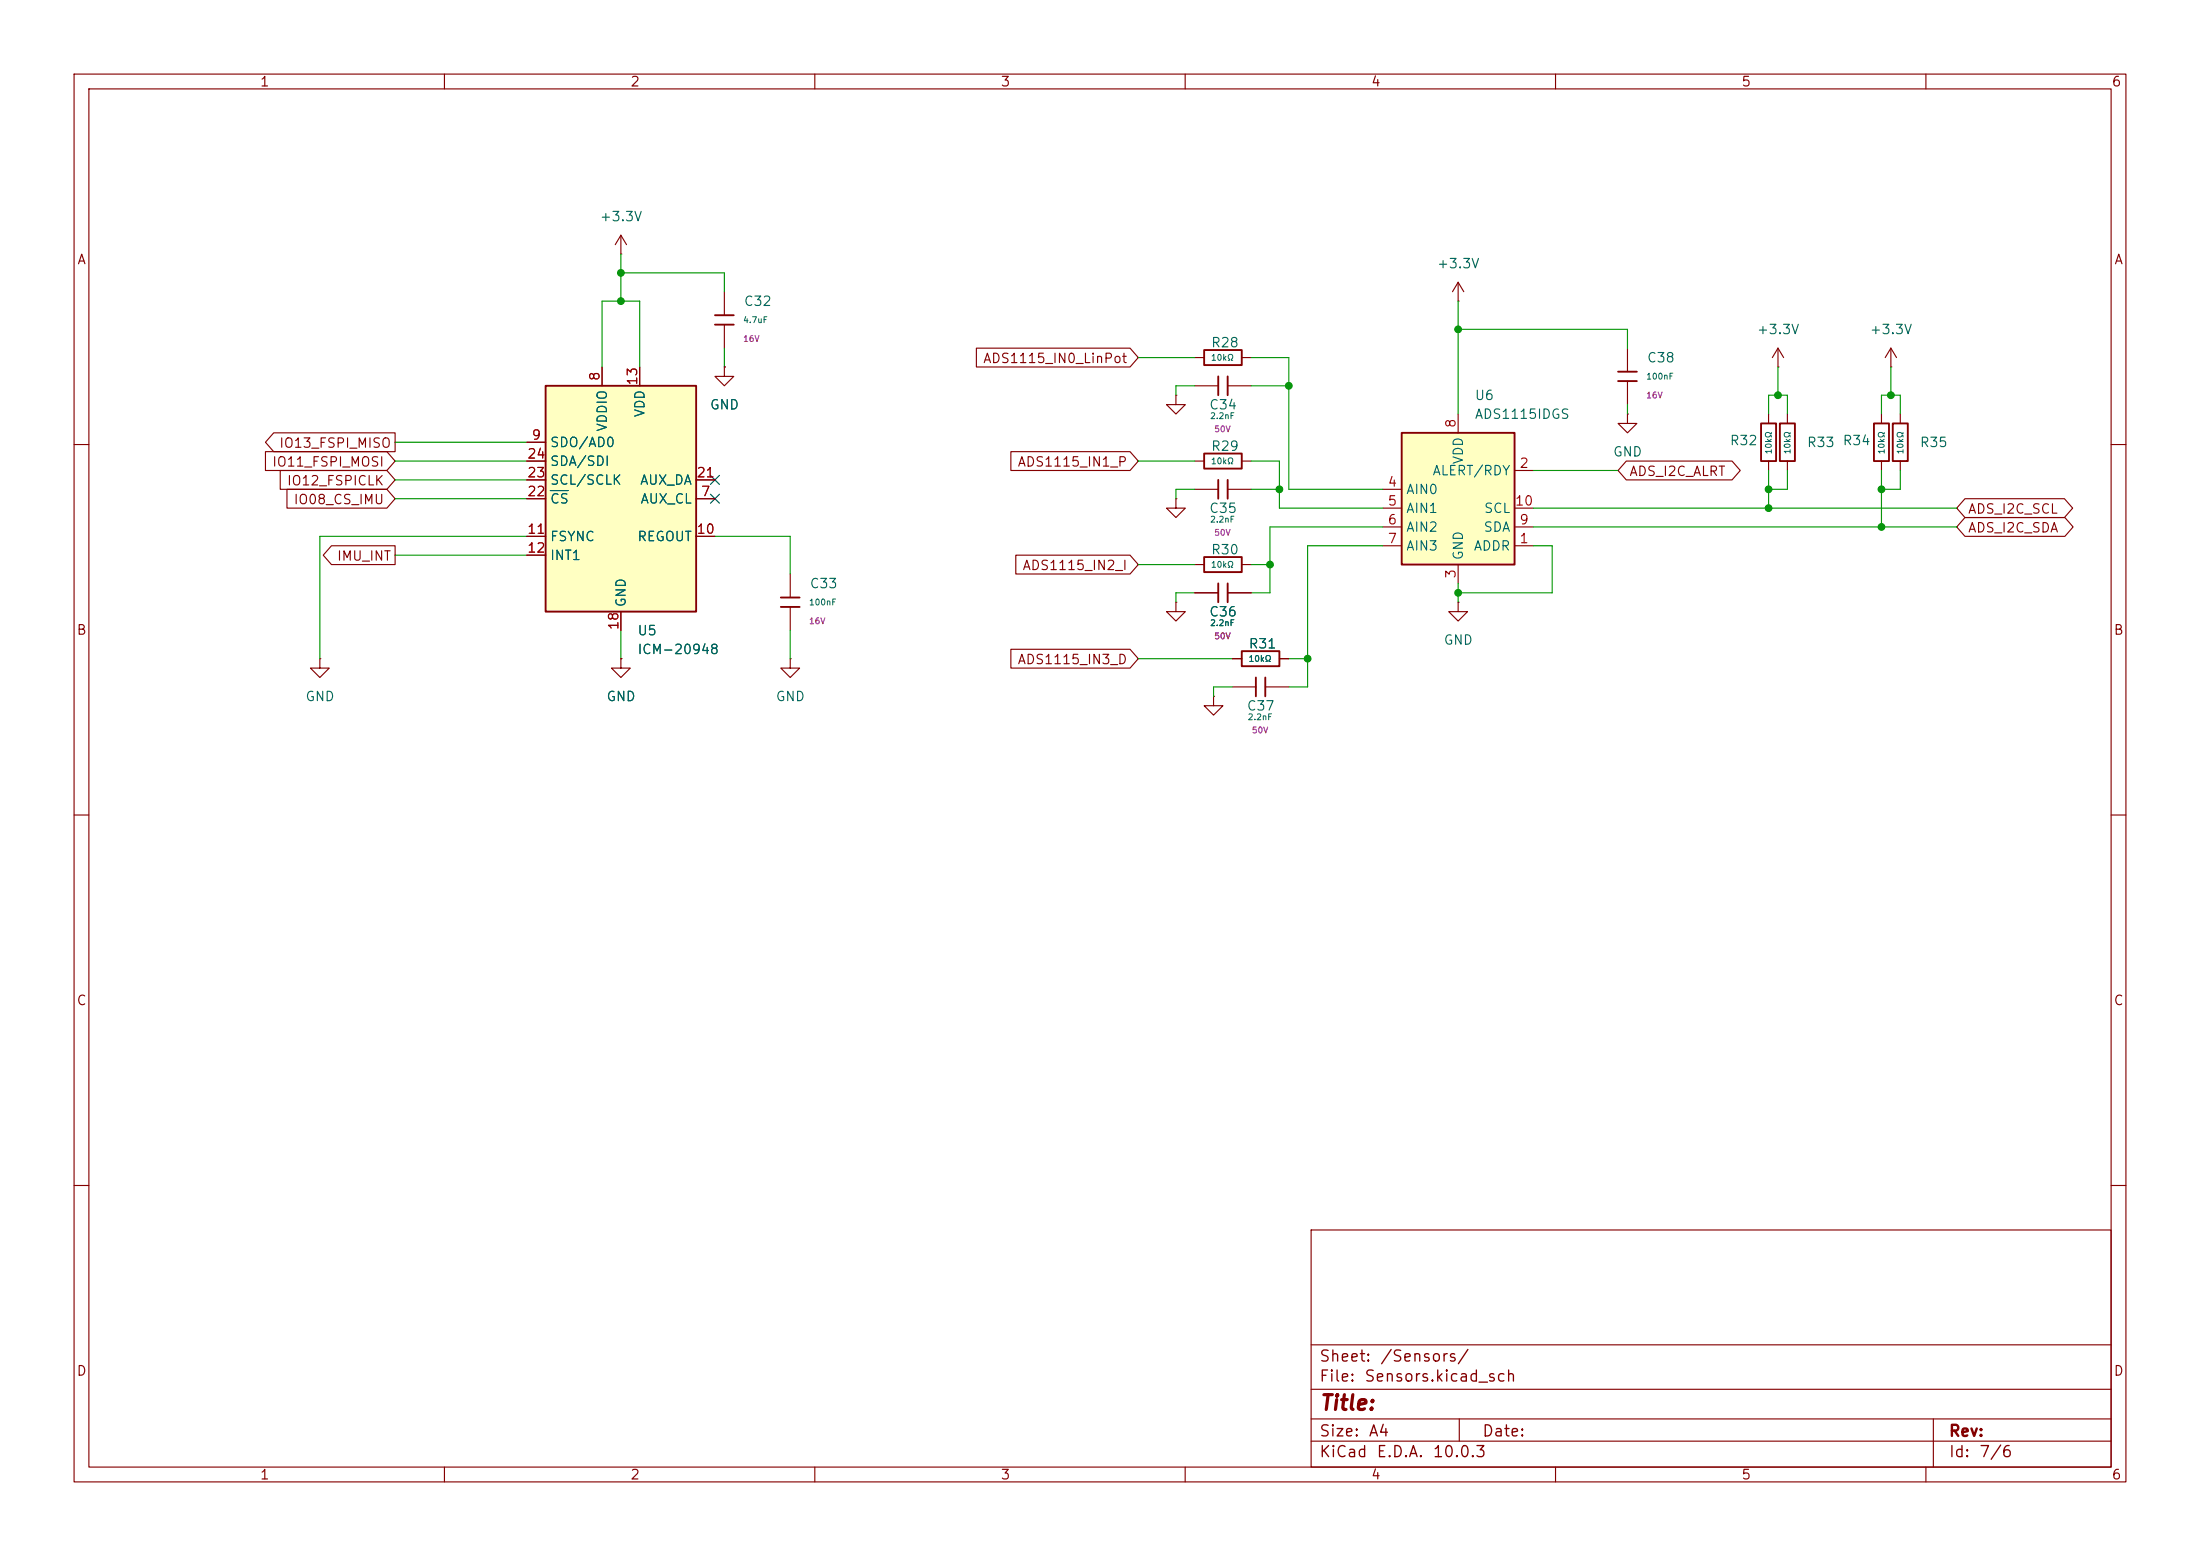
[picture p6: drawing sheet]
<svg xmlns="http://www.w3.org/2000/svg" width="297mm" height="210mm" viewBox="0 0 297 210" stroke-linecap="round" stroke-linejoin="round" font-family="sans-serif">
<g fill="none" stroke="#840000" stroke-width=".15">
<path d="M10 10h277v190h-277zM12 12h273v186h-273zM60 10v2M110 10v2M160 10v2M210 10v2M260 10v2M219.7 55.9v1.3h1.3l-1.3 1.2-1.3-1.2h1.3M219.7 55.9h.1M10 60h2M285 60h2M10 110h2"/>
<path d="M285 110h2M10 160h2M177 166h108v32h-108zM285 160h2M60 198v2M110 198v2M160 198v2M177 194.5h108M177 191.5h108M177 187.5h108M177 181.5h108M197 191.5v3"/>
<path d="M210 198v2M260 198v2M261 191.5v6.5"/>
</g>
<path d="M189.2 58.4h15.3v17.8h-15.3z" fill="#ffffc2"/>
<g fill="none" stroke="#840000" stroke-width=".25">
<path d="M96.5 42.5h2.6M96.5 43.8h2.6M162.6 47.2h5v2.1h-5zM164.5 50.8v2.5M165.7 50.8v2.5M189.2 58.4h15.3v17.8h-15.3zM218.4 50.2h2.6M218.4 51.4h2.6M237.7 57.2h2.1v5h-2.1zM240.3 57.2h2v5h-2zM253 57.2h2v5h-2zM255.5 57.2h2.1v5h-2.1z"/>
<path d="M162.6 61.2h5v2h-5zM105.4 80.6h2.5M105.4 81.9h2.5"/>
</g>
<g fill="none" stroke="#840000" stroke-width=".15">
<path d="M83.8 34.3h.1M83.8 31.8l-.7 1.2M83.8 31.8l.8 1.2M83.8 31.8v2.5M97.8 39.4v3.1M196.8 38.1v2.5M196.8 38.1l-.7 1.3M196.8 38.1l.8 1.3M97.8 49.5v1.3h1.3l-1.3 1.3-1.3-1.3h1.3M97.8 49.5h.1M97.8 43.8v3.2M161.3 52.1h3.2"/>
<path d="M161.3 48.3h1.3M165.7 52.1h3.2M167.6 48.3h1.3M196.8 40.6h.1M196.8 55.9v2.5M219.7 47v3.2M219.7 51.4v3.2M238.8 55.9v1.3M240 49.5h.1M240 47l-.7 1.3M240 47l.8 1.3M240 47v2.5"/>
<path d="M241.3 55.9v1.3M254 55.9v1.3M255.3 49.5h.1M255.3 47l-.8 1.3M255.3 47l.7 1.3M255.3 47v2.5M256.5 55.9v1.3M106.7 77.5v3.1M161.3 62.2h1.3M167.6 62.2h1.3M186.7 73.7h2.5M186.7 66h2.5"/>
<path d="M186.7 68.6h2.5M186.7 71.1h2.5M196.8 76.2v2.5M204.5 73.7h2.5M204.5 63.5h2.5M204.5 68.6h2.5M204.5 71.1h2.5M238.8 62.2v1.3M241.3 62.2v1.3M254 62.2v1.3M256.5 62.2v1.3M43.2 88.9v1.3h1.2l-1.2 1.2-1.3-1.2h1.3"/>
<path d="M43.2 88.9h.1M83.8 88.9v1.3h1.3l-1.3 1.2-1.3-1.2h1.3M83.8 88.9h.1M106.7 88.9v1.3h1.2l-1.2 1.2-1.3-1.2h1.3M106.7 88.9h.1M106.7 81.9v3.2"/>
</g>
<path d="M73.7 52.1h20.3v30.5h-20.3z" fill="#ffffc2"/>
<path d="M73.7 52.1h20.3v30.5h-20.3zM162.6 75.2h5v2h-5zM164.5 64.8v2.5M164.5 78.7v2.6M165.7 64.8v2.5M165.7 78.7v2.6M167.6 87.9h5.1v2h-5.1zM169.5 91.4v2.6M170.8 91.4v2.6" fill="none" stroke="#840000" stroke-width=".25"/>
<g fill="none" stroke="#840000" stroke-width=".15">
<path d="M36.9 58.4h16.4v2.6h-16.4l-1.1-1.3zM71.1 59.7h2.6M81.3 49.5v2.6M86.4 49.5v2.6M97.8 49.5h.1M131.8 47h20.8l1.1 1.3-1.1 1.2h-20.8zM158.7 53.3v1.3h1.3l-1.3 1.3-1.2-1.3h1.2M158.7 53.3h.1M35.8 61h16.4l1.1 1.2-1.1 1.3h-16.4zM37.8 63.5h14.4l1.1 1.3-1.1 1.2h-14.4zM38.7 66h13.5l1.1 1.3-1.1 1.3h-13.5zM44.7 73.7h8.6v2.5h-8.6l-1.1-1.3z"/>
<path d="M71.1 67.3h2.6M71.1 72.4h2.6M71.1 74.9h2.6M71.1 64.8h2.6M71.1 62.2h2.6M94 67.3h2.5M94 72.4h2.5M94 64.8h2.5M136.5 61h16.1l1.1 1.2-1.1 1.3h-16.1zM137.1 74.9h15.5l1.1 1.3-1.1 1.3h-15.5zM158.7 67.3v1.3h1.3l-1.3 1.3-1.2-1.3h1.2M158.7 67.3h.1"/>
<path d="M161.3 76.2h1.3M161.3 66h3.2M165.7 66h3.2M167.6 76.2h1.3M219.6 62.2h14.2l1.1 1.3-1.1 1.3h-14.2l-1.2-1.3zM265.3 69.8h13.5l1.1 1.3-1.1 1.3h-13.5l-1.1-1.3zM265.3 67.3h13.4l1.1 1.3-1.1 1.3h-13.4l-1.1-1.3zM83.8 88.9h.1M83.8 82.6v2.5M136.5 87.6h16.1l1.1 1.3-1.1 1.3h-16.1zM158.7 81.3v1.3h1.3l-1.3 1.2-1.2-1.2h1.2M158.7 81.3h.1"/>
<path d="M161.3 80h3.2M163.8 94v1.3h1.3l-1.3 1.2-1.2-1.2h1.2M163.8 94h.1M165.7 80h3.2M166.4 88.9h1.2M166.4 92.7h3.1M170.8 92.7h3.2M172.7 88.9h1.3M196.8 81.3v1.3h1.3l-1.3 1.2-1.2-1.2h1.2M196.8 81.3h.1"/>
</g>
<path d="M74.3 66.2h2.4" fill="none" stroke="#006464" stroke-width=".15"/>
<g fill="none" stroke="#009600" stroke-width=".15">
<path d="M83.8 36.8h14v2.6M83.8 34.3v6.3M53.3 59.7h17.8M81.3 49.5v-8.9h5.1v8.9M97.8 47v2.5M153.7 48.3h7.6M161.3 52.1h-2.6v1.2M168.9 48.3h5.1v17.7h12.7M168.9 52.1h5.1M196.8 40.6v15.3M196.8 44.5h22.9v2.5M219.7 54.6v1.3"/>
<path d="M238.8 55.9v-2.6h2.5v2.6M240 49.5v3.8M254 55.9v-2.6h2.5v2.6M255.3 49.5v3.8M53.3 62.2h17.8M53.3 64.8h17.8M53.3 74.9h17.8M53.3 67.3h17.8M71.1 72.4h-27.9v16.5M96.5 72.4h10.2v5.1M153.7 76.2h7.6M153.7 62.2h7.6"/>
<path d="M161.3 66h-2.6v1.3M168.9 62.2h3.8v6.4h14M168.9 66h3.8M168.9 76.2h2.5M186.7 71.1h-15.3v8.9h-2.5M186.7 73.7h-10.2v19h-2.5M196.8 78.7v2.6M207 68.6h57.2M207 63.5h11.4M207 71.1h57.2M207 73.7h2.5v6.3h-12.7M238.8 63.5v5.1"/>
<path d="M241.3 63.5v2.5h-2.5M254 63.5v7.6M256.5 63.5v2.5h-2.5M83.8 85.1v3.8M106.7 85.1v3.8M153.7 88.9h12.7M161.3 80h-2.6v1.3M166.4 92.7h-2.6v1.3M174 88.9h2.5"/>
</g>
<path d="M95.9 64.2l1.2 1.2M95.9 66.7l1.2 1.2M97.1 64.2l-1.2 1.2M97.1 66.7l-1.2 1.2" fill="none" stroke="#000084" stroke-width=".15"/>
<g fill="#009600" stroke="#009600" stroke-width=".14">
<circle cx="196.8" cy="44.5" r=".46"/>
<circle cx="240" cy="53.3" r=".46"/>
<circle cx="238.8" cy="68.6" r=".46"/>
<circle cx="238.8" cy="66" r=".46"/>
<circle cx="254" cy="71.1" r=".46"/>
<circle cx="255.3" cy="53.3" r=".46"/>
<circle cx="254" cy="66" r=".46"/>
<circle cx="174" cy="52.1" r=".46"/>
<circle cx="172.7" cy="66" r=".46"/>
<circle cx="171.4" cy="76.2" r=".46"/>
<circle cx="176.5" cy="88.9" r=".46"/>
<circle cx="196.8" cy="80" r=".46"/>
<circle cx="83.8" cy="40.6" r=".46"/>
<circle cx="83.8" cy="36.8" r=".46"/>
</g>
<text font-size="2" fill="#840000" x="178" y="190.8">Title:</text>
<g font-size="1.5" fill="#840000">
<text x="178" y="184.2">Sheet:</text>
<text x="186.2" y="184.2">/Sensors/</text>
<text x="178" y="186.9">File:</text>
<text x="184.1" y="186.9">Sensors.kicad_sch</text>
<text x="178" y="197.1">KiCad</text>
<text x="178" y="194.3">Size:</text>
<text x="184.7" y="194.3">A4</text>
<text x="185.7" y="197.1">E.D.A.</text>
<text x="193.3" y="197.1">10.0.3</text>
<text x="200" y="194.3">Date:</text>
<text x="263" y="194.3">Rev:</text>
<text x="263" y="197.1">Id:</text>
<text x="267.1" y="197.1">7/6</text>
</g>
<g font-size="1.3" fill="#840000">
<text x="35" y="12">1</text>
<text x="85" y="12">2</text>
<text x="135" y="12">3</text>
<text x="185" y="12">4</text>
<text x="235" y="12">5</text>
<text x="285" y="12">6</text>
<text x="10.3" y="36">A</text>
<text x="285.3" y="36">A</text>
<text x="132.6" y="49.3">ADS1115_IN0_LinPot</text>
<text x="36.6" y="63.3">IO11_FSPI_MOSI</text>
<text x="37.6" y="60.8">IO13_FSPI_MISO</text>
<text x="38.6" y="65.8">IO12_FSPICLK</text>
<text x="137.3" y="63.3">ADS1115_IN1_P</text>
<text x="219.9" y="64.6">ADS_I2C_ALRT</text>
<text x="39.6" y="68.4">IO08_CS_IMU</text>
<text x="265.6" y="69.6">ADS_I2C_SCL</text>
<text x="45.4" y="76">IMU_INT</text>
<text x="137.9" y="77.3">ADS1115_IN2_I</text>
<text x="265.6" y="72.2">ADS_I2C_SDA</text>
<text x="10.3" y="86">B</text>
<text x="137.3" y="90">ADS1115_IN3_D</text>
<text x="285.3" y="86">B</text>
<text x="10.3" y="136">C</text>
<text x="285.3" y="136">C</text>
<text x="10.3" y="186">D</text>
<text x="285.3" y="186">D</text>
<text x="35" y="200">1</text>
<text x="85" y="200">2</text>
<text x="135" y="200">3</text>
<text x="185" y="200">4</text>
<text x="235" y="200">5</text>
<text x="285" y="200">6</text>
</g>
<g font-size="1.3" fill="#006464">
<text x="80.9" y="30.2">+3.3V</text>
<text x="100.3" y="41.6">C32</text>
<text x="193.9" y="36.5">+3.3V</text>
<text x="163.4" y="47.2">R28</text>
<text x="237.1" y="45.4">+3.3V</text>
<text x="252.3" y="45.4">+3.3V</text>
<text x="222.3" y="49.2">C38</text>
<text x="82.3" y="58.3" transform="rotate(-90 82.3 58.3)">VDDIO</text>
<text x="87.3" y="56.4" transform="rotate(-90 87.3 56.4)">VDD</text>
<text x="95.8" y="55.6">GND</text>
<text x="163.2" y="55.6">C34</text>
<text x="199" y="54.3">U6</text>
<text x="199" y="56.9">ADS1115IDGS</text>
<text x="74.2" y="60.7">SDO/AD0</text>
<text x="74.2" y="65.7">SCL/SCLK</text>
<text x="74.2" y="63.2">SDA/SDI</text>
<text x="86.3" y="65.7">AUX_DA</text>
<text x="163.4" y="61.2">R29</text>
<text x="193.3" y="64.5">ALERT/RDY</text>
<text x="197.8" y="62.8" transform="rotate(-90 197.8 62.8)">VDD</text>
<text x="217.7" y="61.9">GND</text>
<text x="233.4" y="60.4">R32</text>
<text x="243.8" y="60.7">R33</text>
<text x="248.7" y="60.4">R34</text>
<text x="259.1" y="60.7">R35</text>
<text x="74.2" y="68.3">CS</text>
<text x="86.4" y="68.3">AUX_CL</text>
<text x="163.2" y="69.6">C35</text>
<text x="189.7" y="67">AIN0</text>
<text x="189.7" y="69.6">AIN1</text>
<text x="200.3" y="69.6">SCL</text>
<text x="74.2" y="73.4">FSYNC</text>
<text x="74.2" y="75.9">INT1</text>
<text x="86" y="73.4">REGOUT</text>
<text x="163.4" y="75.1">R30</text>
<text x="189.7" y="72.1">AIN2</text>
<text x="189.7" y="74.6">AIN3</text>
<text x="197.8" y="75.7" transform="rotate(-90 197.8 75.7)">GND</text>
<text x="198.9" y="74.6">ADDR</text>
<text x="200.2" y="72.1">SDA</text>
<text x="84.8" y="82" transform="rotate(-90 84.8 82)">GND</text>
<text x="109.2" y="79.7">C33</text>
<text x="163.2" y="83.5">C36</text>
<text x="86" y="88.6">ICM-20948</text>
<text x="86" y="86.1">U5</text>
<text x="168.5" y="87.8">R31</text>
<text x="194.8" y="87.3">GND</text>
<text x="41.1" y="95">GND</text>
<text x="81.8" y="95">GND</text>
<text x="104.6" y="95">GND</text>
<text x="168.2" y="96.2">C37</text>
</g>
<g font-size="1.3" fill="#a90000">
<text x="81.3" y="51.5" transform="rotate(-90 81.3 51.5)">8</text>
<text x="86.3" y="52.1" transform="rotate(-90 86.3 52.1)">13</text>
<text x="71.7" y="59.7">9</text>
<text x="196.8" y="57.9" transform="rotate(-90 196.8 57.9)">8</text>
<text x="71.1" y="64.7">23</text>
<text x="71.1" y="62.2">24</text>
<text x="93.9" y="64.7">21</text>
<text x="205" y="63.5">2</text>
<text x="71.1" y="67.3">22</text>
<text x="94.5" y="67.3">7</text>
<text x="187.3" y="66">4</text>
<text x="187.3" y="68.6">5</text>
<text x="187.3" y="71.1">6</text>
<text x="204.4" y="68.6">10</text>
<text x="205" y="71.1">9</text>
<text x="71.1" y="72.4">11</text>
<text x="71.1" y="74.9">12</text>
<text x="93.9" y="72.4">10</text>
<text x="187.3" y="73.6">7</text>
<text x="205" y="73.6">1</text>
<text x="196.8" y="78.2" transform="rotate(-90 196.8 78.2)">3</text>
<text x="83.8" y="85.1" transform="rotate(-90 83.8 85.1)">18</text>
</g>
<g font-size=".8" fill="#006464">
<text x="100.3" y="43.8">4.7uF</text>
<text x="163.4" y="48.9">10kΩ</text>
<text x="222.2" y="51.4">100nF</text>
<text x="163.3" y="56.7">2.2nF</text>
<text x="163.4" y="62.8">10kΩ</text>
<text x="239.4" y="61.4" transform="rotate(-90 239.4 61.4)">10kΩ</text>
<text x="241.9" y="61.4" transform="rotate(-90 241.9 61.4)">10kΩ</text>
<text x="254.6" y="61.4" transform="rotate(-90 254.6 61.4)">10kΩ</text>
<text x="257.2" y="61.4" transform="rotate(-90 257.2 61.4)">10kΩ</text>
<text x="163.3" y="70.7">2.2nF</text>
<text x="163.4" y="76.8">10kΩ</text>
<text x="109.1" y="81.9">100nF</text>
<text x="163.3" y="84.7">2.2nF</text>
<text x="168.5" y="89.5">10kΩ</text>
<text x="168.4" y="97.4">2.2nF</text>
</g>
<g font-size=".8" fill="#840084">
<text x="100.3" y="46.3">16V</text>
<text x="222.2" y="54">16V</text>
<text x="163.8" y="58.5">50V</text>
<text x="163.8" y="72.5">50V</text>
<text x="109.1" y="84.4">16V</text>
<text x="163.8" y="86.5">50V</text>
<text x="168.9" y="99.2">50V</text>
</g>
</svg>
